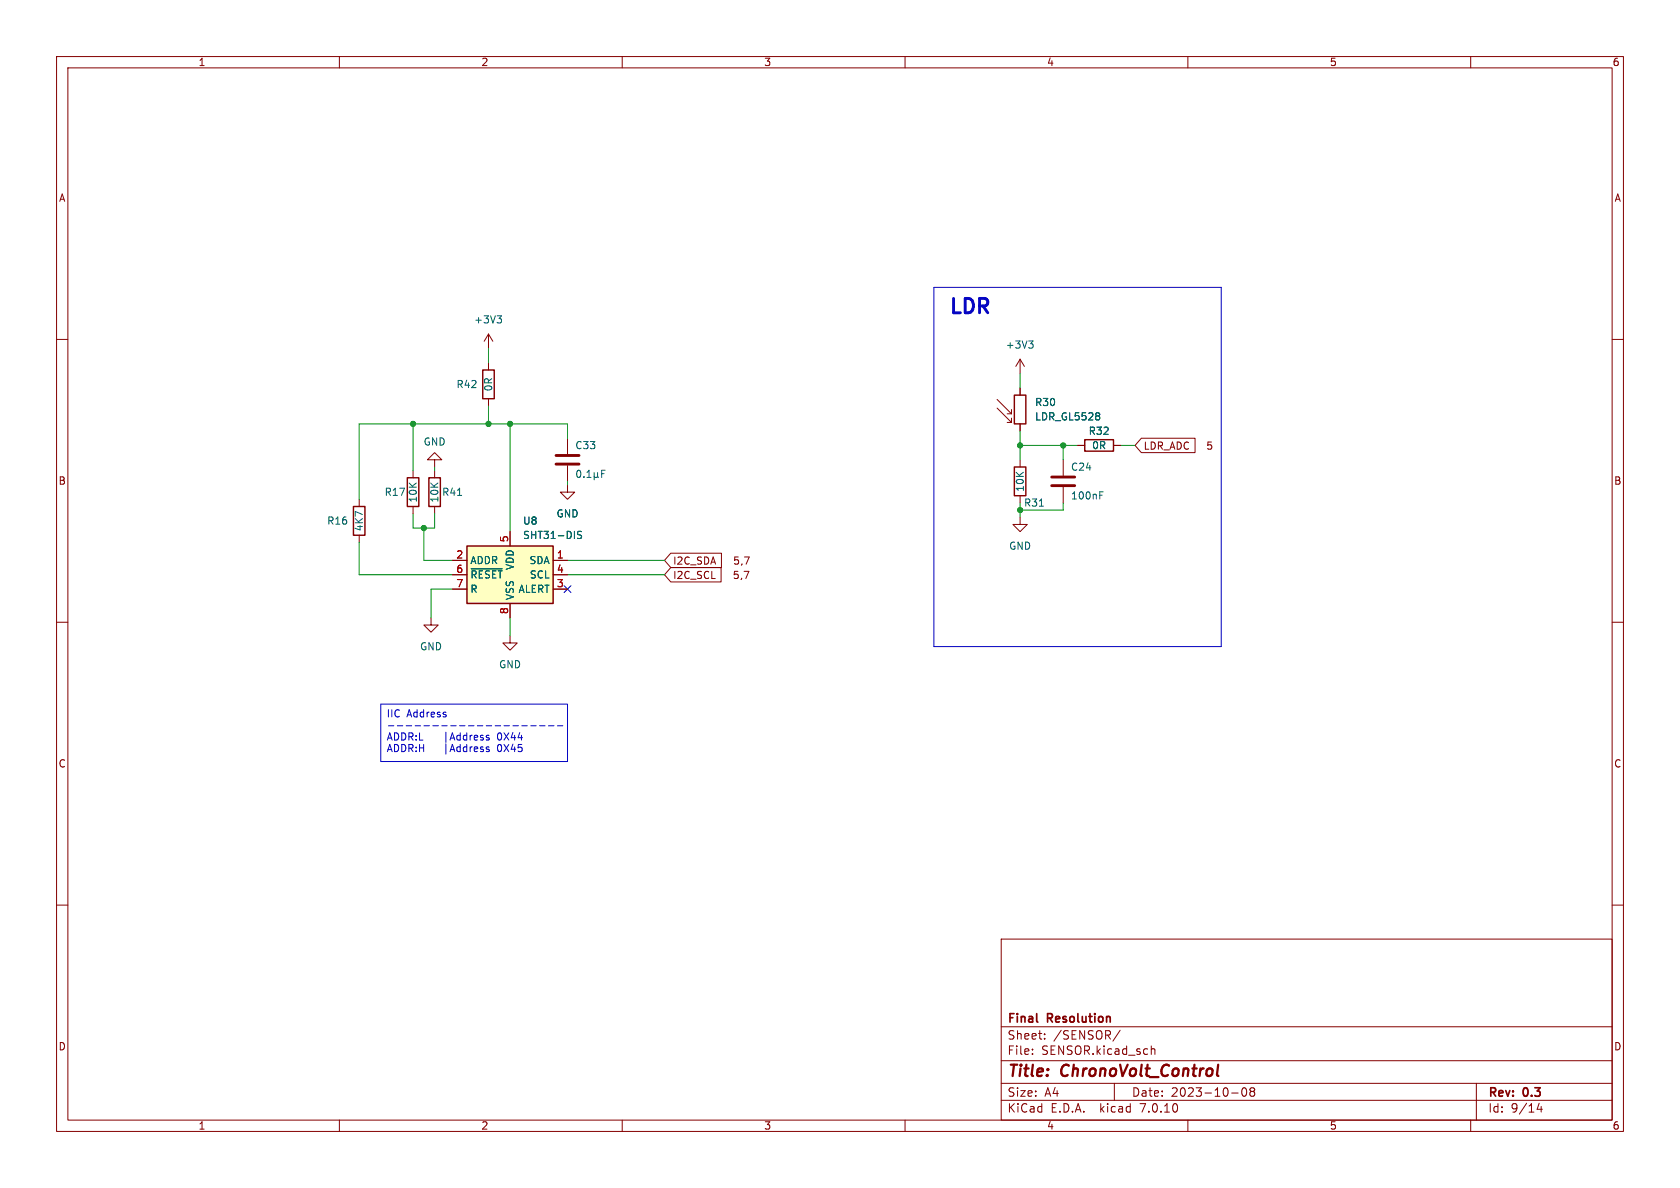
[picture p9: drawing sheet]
<svg xmlns="http://www.w3.org/2000/svg" width="297mm" height="210mm" viewBox="0 0 297 210" stroke-linecap="round" stroke-linejoin="round" font-family="sans-serif">
<g fill="none" stroke="#840000" stroke-width=".18">
<path d="M10 10h277v190h-277zM12 12h273v186h-273zM60 10v2M110 10v2M160 10v2M210 10v2M260 10v2M10 60h2M86.4 59.1l-.8 1.2M86.4 59.1v2.5M86.4 59.1l.7 1.2M285 60h2"/>
<path d="M86.4 64.1v1.3M86.4 70.5v1.3M100.3 77.5v2.8M176.3 72.1l2.5 2.6M176.3 70.6l2.5 2.6M178.1 74.7h.7M178.1 73.2h.7M178.8 72.4v.8M178.8 73.9v.8M180.3 63.5v2.5M180.3 68.6v1.3M180.3 74.9v1.3"/>
<path d="M180.3 63.5l-.7 1.3M180.3 63.5l.8 1.3M190.5 78.7h1.3M196.8 78.7h1.3M201.8 77.5h9.5v2.5h-9.5l-1.1-1.3zM63.5 88.3v1.2M63.5 94.6v1.3M73 83.2v1.3M73 89.5v1.3M76.8 81.3h1.3l-1.3-1.3-1.2 1.3h1.2v1.3M76.8 83.2v1.3M76.8 89.5v1.3"/>
<path d="M80 99.1h2.5M90.2 94v2.5M97.8 99.1h2.5M100.3 85.7v1.3h1.3l-1.3 1.3-1.2-1.3h1.2M100.3 82.3v2.8M118.6 97.8h8.9v2.5h-8.9l-1.1-1.2zM180.3 91.4v1.3h1.3l-1.3 1.3-1.2-1.3h1.2M180.3 81.3v1.3M180.3 87.6v1.3M188 81.3v2.8M188 86.1v2.8M10 110h2"/>
<path d="M76.2 109.2v1.3h1.3l-1.3 1.3-1.3-1.3h1.3M80 104.1h2.5M80 101.6h2.5M90.2 112.4v1.3h1.2l-1.2 1.2-1.3-1.2h1.3M90.2 106.7v2.5M97.8 104.1h2.5M97.8 101.6h2.5M118.6 100.3h8.9v2.6h-8.9l-1.1-1.3zM285 110h2M10 160h2M285 160h2M177 166h108v32h-108z"/>
<path d="M60 198v2M110 198v2M160 198v2M177 194.5h108M177 191.5h108M177 187.5h108M177 181.5h108M182.5 186.3v.1M182.5 185.5v.1M184.7 183.6v.1M184.7 182.8v.1M197 191.5v3"/>
<path d="M198 182.1l-1.3 2M203.5 184.9v1.5M203.5 185.5l.2-.1 .4 .1 .1 .9M210 198v2M217.7 193.2h1.2M219.7 192.4l.2-.1a.81 .81 0 0 1 .6 .6 .81 .81 0 0 1-.3 .8l-.2 .1a.81 .81 0 0 1-.3-1.4zM221.2 192.9l-.2-.2 .2-.4 .5 .1 .1 .2-.3 .3M221.2 192.9l-.2 .3v.3l.2 .3 .5-.1 .1-.2-.1-.4-.2-.2M221.2 192.9h.3M260 198v2M261 191.5v6.5M272.1 195l-.4 1.1h1"/>
<path d="M272.5 195.6v1"/>
</g>
<path d="M183.3 180.6l.2 .1" fill="none" stroke="#840000" stroke-width=".3"/>
<path d="M85.3 65.4h2.1v5.1h-2.1zM179.3 69.9h2.1v5h-2.1zM191.8 77.7h5v2.1h-5zM62.5 89.5h2v5.1h-2zM72 84.5h2v5h-2zM75.8 84.5h2.1v5h-2.1zM82.5 96.5h15.3v10.2h-15.3zM179.3 82.6h2.1v5h-2.1z" fill="none" stroke="#840000" stroke-width=".25"/>
<g fill="none" stroke="#006464" stroke-width=".18">
<path d="M87.9 55.8h.8l-.5 .5M88.4 56.3l.3 .3v.3l-.3 .2M181.9 60.3h.7l-.4 .5M182.4 60.8l.2 .2v.3l-.2 .2M194.2 73l.2 .2-.2 .3 .2 .3v.2l-.2 .2M80.9 87.6h.7M102.1 83.2l.2-.1a.68 .68 0 0 1 .4 .7 .68 .68 0 0 1-.4 .6 .84 .84 0 0 1-.2-1.2zM102.8 94l-.5-.1-.2 .3 .1 .3 .6 .2v.4l-.2 .1-.5-.1M103.2 84.3v.1M103.8 84.4h.7M103.8 83.5l.3-.4v1.3M105 84.2l.2 .2h.3l.1-.2"/>
<path d="M105 83.6v1.2M105.6 84.2l.2 .2M105.6 83.6v.6M106.4 83.7h.4M107 83.1h-.6v1.3M183.8 89.5h.7M194.4 87.5h.4M194.4 86.9h.6M83.3 100.6h5.5"/>
</g>
<path d="M98.3 82h4.1M98.3 80.5h4.1M185.9 85.9h4.1M185.9 84.3h4.1" fill="none" stroke="#840000" stroke-width=".51"/>
<path d="M82.5 96.5h15.3v10.2h-15.3z" fill="#ffffc2" stroke="#ffffc2" stroke-width=".18"/>
<g fill="none" stroke="#0000c2" stroke-width=".18">
<path d="M165.1 50.8h50.8v63.5h-50.8zM67.3 124.5h33v10.1h-33zM68.7 128.3h.9M70.2 128.3h1M71.8 128.3h1M73.4 128.3h.9M75 128.3h.9M76.5 128.3h1M78.1 128.3h1M79.7 128.3h.9M81.2 128.3h1M82.8 128.3h1"/>
<path d="M83.1 130v.8M83.1 132v.9M83.5 130l-.4 .2M83.5 132l-.4 .3M83.8 130.4l.6-.1v-.3h-.4l-.2 .2 .1 .6h.5M83.8 132.4l.6-.1v-.2l-.4-.1-.2 .2 .1 .6h.5M84.4 128.3h1M85.4 130h-.3l-.2 .2 .1 .1 .4 .2v.3h-.5M85.4 132.1l-.3-.1-.2 .2 .1 .2 .4 .1v.3h-.5M86 128.3h.9M86.4 130h-.3l-.1 .2v.1l.4 .2v.3h-.4M86.4 132.1l-.3-.1-.1 .2v.2l.4 .1v.3h-.4"/>
<path d="M87.5 128.3h1M89.1 128.3h1M90.7 128.3h.9M92.3 128.3h.9M93.8 128.3h1M95.4 128.3h1M97 128.3h.9M98.5 128.3h1"/>
</g>
<g fill="none" stroke="#009600" stroke-width=".18">
<path d="M73 74.9v8.3M86.4 61.6v2.5M86.4 71.8v3.1M90.2 74.9v19.1M100.3 77.5v-2.6h-36.8v13.4M180.3 66v2.6M180.3 76.2v5.1M180.3 78.7h10.2M188 78.7v2.6M198.1 78.7h2.6M63.5 95.9v5.7h16.5M73 90.8v2.5h3.8v-2.5"/>
<path d="M74.9 93.3v5.8h5.1M76.8 82.6v.6M100.3 85.1v.6M100.3 99.1h17.2M180.3 88.9v2.5M188 88.9v1.3h-7.7M80 104.1h-3.8v5.1M90.2 109.2v3.2M100.3 101.6h17.2"/>
</g>
<path d="M99.7 103.5l1.2 1.2M100.9 103.5l-1.2 1.2" fill="none" stroke="#000084" stroke-width=".18"/>
<g fill="#009600" stroke="#009600" stroke-width=".18">
<circle cx="180.3" cy="78.7" r=".46"/>
<circle cx="180.3" cy="90.2" r=".46"/>
<circle cx="188" cy="78.7" r=".46"/>
<circle cx="90.2" cy="74.9" r=".46"/>
<circle cx="74.9" cy="93.3" r=".46"/>
<circle cx="86.4" cy="74.9" r=".46"/>
<circle cx="73" cy="74.9" r=".46"/>
</g>
<text font-size="3.5" fill="#0000c2" x="167.6" y="55.6">LDR</text>
<g font-size="2.8" fill="#840000">
<text x="178" y="190.9">Title:</text>
<text x="187.7" y="190.9">ChronoVolt_Control</text>
</g>
<g font-size="2.1" fill="#840000">
<text x="178" y="184">Sheet:</text>
<text x="178" y="181.2">Final</text>
<text x="185.2" y="181.2">Resolution</text>
<text x="186.2" y="184">/SENSOR/</text>
<text x="178" y="186.7">File:</text>
<text x="184.1" y="186.7">SENSOR.kicad_sch</text>
<text x="178" y="196.9">KiCad</text>
<text x="178" y="194.1">Size:</text>
<text x="184.7" y="194.1">A4</text>
<text x="185.7" y="196.9">E.D.A.</text>
<text x="194.6" y="196.9">kicad</text>
<text x="200" y="194.1">Date:</text>
<text x="201.8" y="196.9">7.0.10</text>
<text x="207" y="194.1">2023-10-08</text>
<text x="263" y="194.3">Rev:</text>
<text x="263" y="196.9">Id:</text>
<text x="267.1" y="196.9">9/14</text>
<text x="269.4" y="194.3">0.3</text>
</g>
<g font-size="1.8" fill="#840000">
<text x="35" y="11.9">1</text>
<text x="85" y="11.9">2</text>
<text x="135" y="11.9">3</text>
<text x="185" y="11.9">4</text>
<text x="235" y="11.9">5</text>
<text x="285" y="11.9">6</text>
<text x="10.3" y="35.9">A</text>
<text x="285.3" y="35.9">A</text>
<text x="202.1" y="79.7">LDR_ADC</text>
<text x="213.2" y="79.7">5</text>
<text x="10.3" y="85.9">B</text>
<text x="285.3" y="85.9">B</text>
<text x="118.9" y="100">I2C_SDA</text>
<text x="129.5" y="100">5,7</text>
<text x="118.9" y="102.6">I2C_SCL</text>
<text x="129.4" y="102.6">5,7</text>
<text x="10.3" y="135.9">C</text>
<text x="285.3" y="135.9">C</text>
<text x="10.3" y="185.9">D</text>
<text x="285.3" y="185.9">D</text>
<text x="35" y="199.9">1</text>
<text x="85" y="199.9">2</text>
<text x="135" y="199.9">3</text>
<text x="185" y="199.9">4</text>
<text x="235" y="199.9">5</text>
<text x="285" y="199.9">6</text>
</g>
<g font-size="1.8" fill="#006464">
<text x="83.7" y="57.4">+3V3</text>
<text x="177.7" y="61.8">+3V3</text>
<text x="80.6" y="68.8">R42</text>
<text x="87.2" y="69.3" transform="rotate(-90 87.2 69.3)">0R</text>
<text x="182.9" y="72">R30</text>
<text x="182.9" y="74.5">LDR_GL5528</text>
<text x="192.4" y="77.1">R32</text>
<text x="74.8" y="79">GND</text>
<text x="101.6" y="79.6">C33</text>
<text x="189.2" y="83.4">C24</text>
<text x="193" y="79.6">0R</text>
<text x="67.9" y="87.9">R17</text>
<text x="73.9" y="88.9" transform="rotate(-90 73.9 88.9)">10K</text>
<text x="77.7" y="88.9" transform="rotate(-90 77.7 88.9)">10K</text>
<text x="78.1" y="87.9">R41</text>
<text x="180.9" y="89.8">R31</text>
<text x="181.2" y="87" transform="rotate(-90 181.2 87)">10K</text>
<text x="189.2" y="88.5">100nF</text>
<text x="57.7" y="92.9">R16</text>
<text x="64.4" y="94" transform="rotate(-90 64.4 94)">4K7</text>
<text x="92.4" y="92.9">U8</text>
<text x="92.4" y="95.5">SHT31-DIS</text>
<text x="98.3" y="91.7">GND</text>
<text x="83.1" y="99.9">ADDR</text>
<text x="91" y="100.9" transform="rotate(-90 91 100.9)">VDD</text>
<text x="93.5" y="99.9">SDA</text>
<text x="178.3" y="97.4">GND</text>
<text x="83.1" y="102.5">~{RESET}</text>
<text x="83.1" y="105">R</text>
<text x="91" y="106.2" transform="rotate(-90 91 106.2)">VSS</text>
<text x="91.6" y="105">ALERT</text>
<text x="93.6" y="102.5">SCL</text>
<text x="74.2" y="115.2">GND</text>
<text x="88.1" y="118.3">GND</text>
</g>
<g font-size="1.8" fill="#a90000">
<text x="89.9" y="96" transform="rotate(-90 89.9 96)">5</text>
<text x="80.6" y="98.8">2</text>
<text x="80.6" y="101.3">6</text>
<text x="98.4" y="98.8">1</text>
<text x="98.4" y="101.3">4</text>
<text x="80.6" y="103.9">7</text>
<text x="98.4" y="103.9">3</text>
<text x="89.9" y="108.7" transform="rotate(-90 89.9 108.7)">8</text>
</g>
<g font-size="1.8" fill="#0000c2">
<text x="68.3" y="127.1">IIC</text>
<text x="68.3" y="131.2">ADDR:L |Address</text>
<text x="71.9" y="127.1">Address</text>
<text x="87.8" y="131.2">0X44</text>
<text x="68.3" y="133.3">ADDR:H |Address</text>
<text x="87.8" y="133.3">0X45</text>
</g>
</svg>
